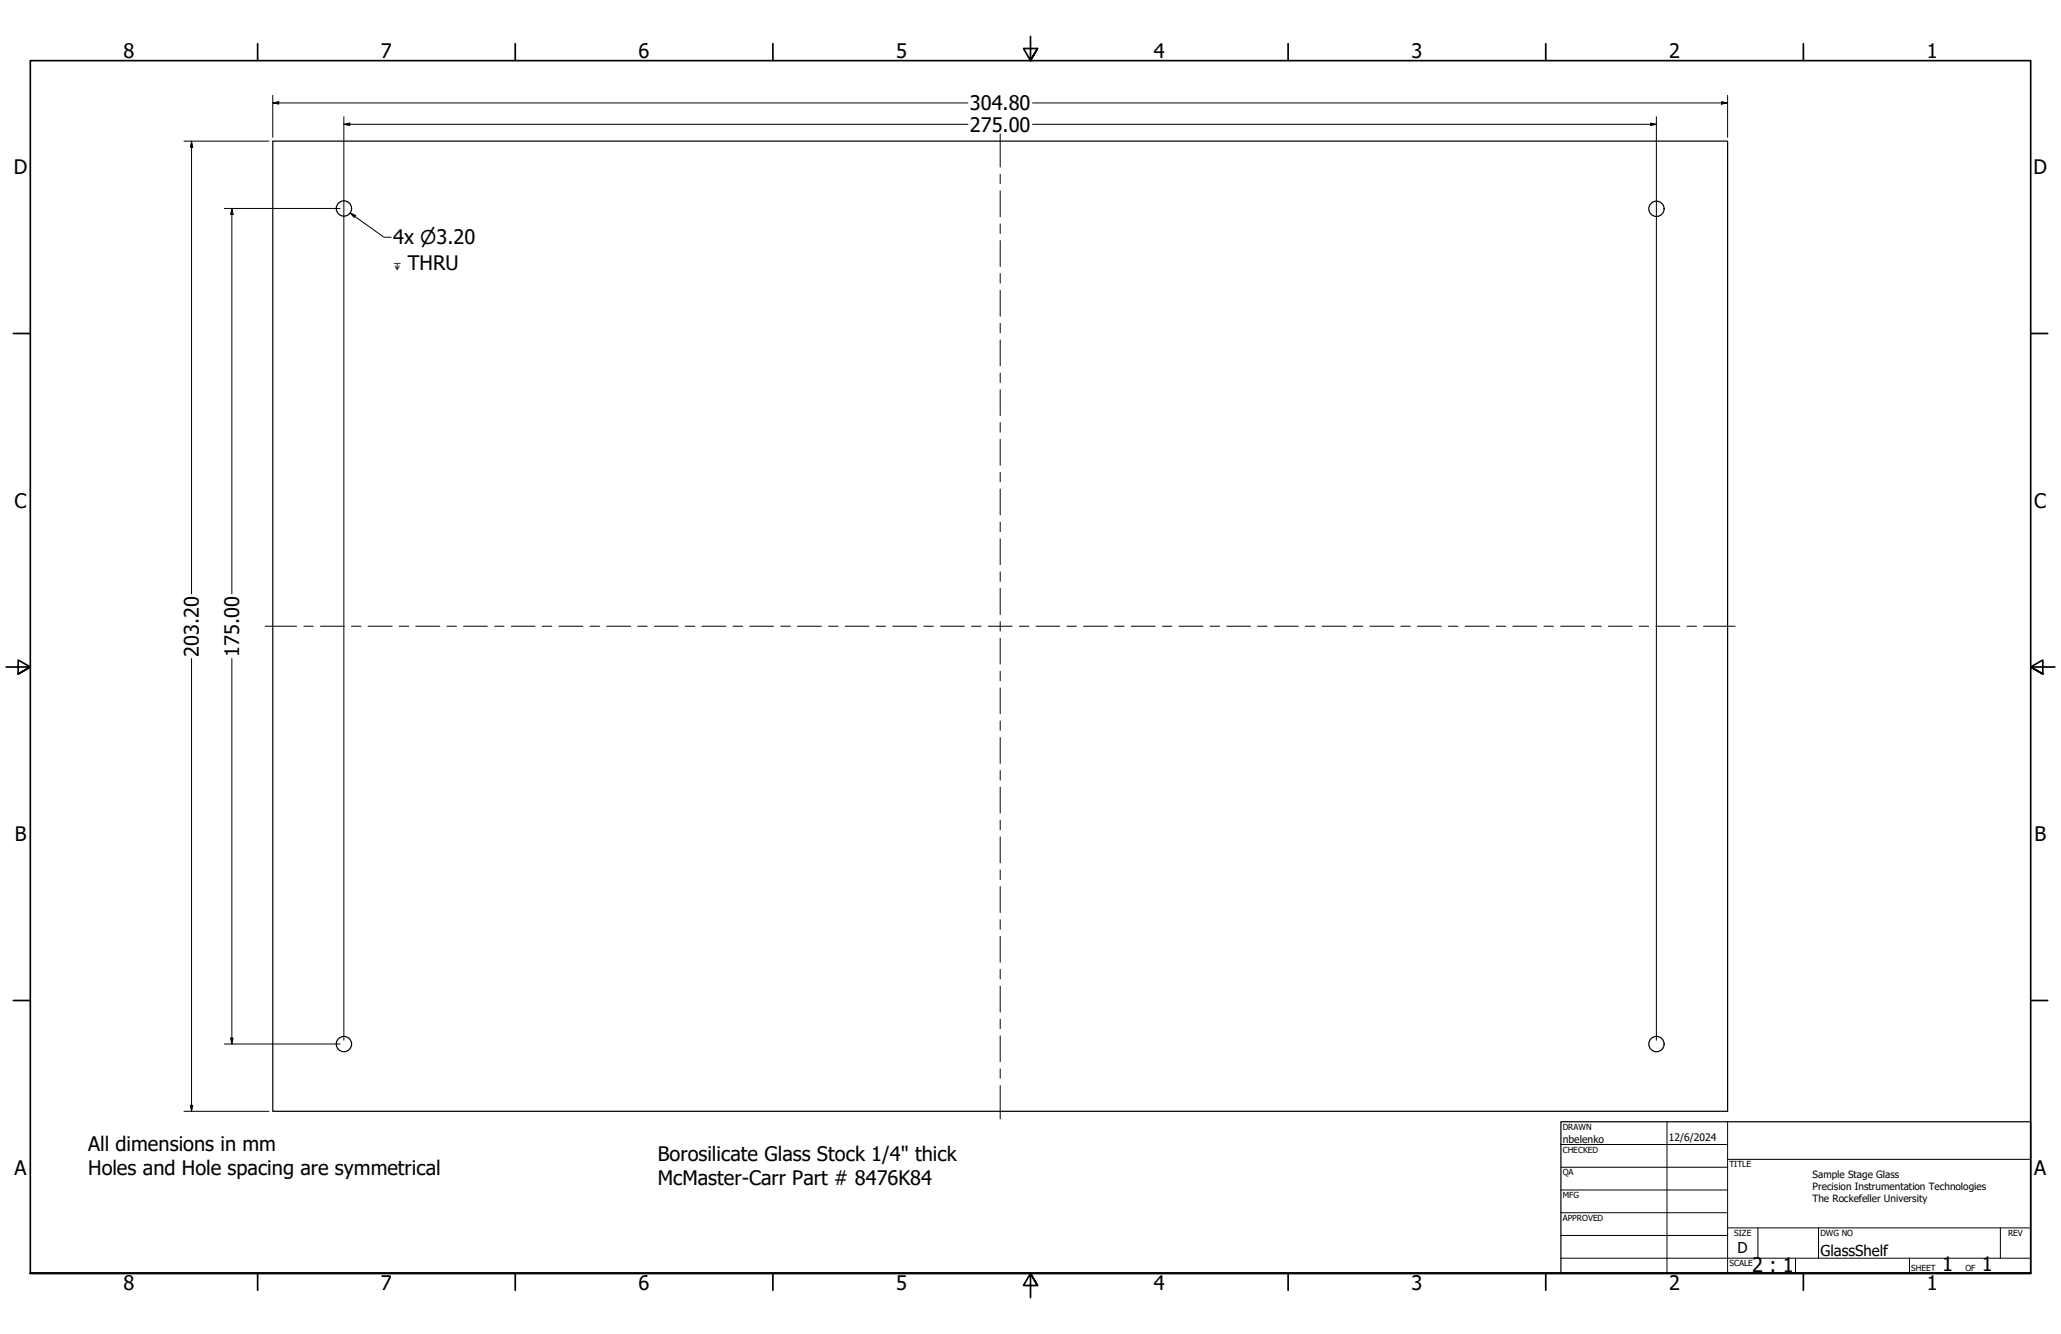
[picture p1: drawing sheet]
<svg xmlns="http://www.w3.org/2000/svg" width="864mm" height="559mm" viewBox="0 0 864 559" stroke-linecap="round" stroke-linejoin="round" font-family="sans-serif">
<!-- layer: Visible (ANSI) -->
<g fill="none" stroke="#000" stroke-width=".51">
<path d="M114.3 59.1h609.6v406.4h-609.6z"/>
<circle cx="144.1" cy="87.3" r="3.2"/>
<circle cx="694.1" cy="87.5" r="3.2"/>
<circle cx="144.1" cy="437.4" r="3.2"/>
<circle cx="694.1" cy="437.4" r="3.2"/>
</g>
<!-- layer: Border (ANSI) -->
<g fill="none" stroke="#000" stroke-width=".7">
<path d="M107.9 18.3v7.1M215.9 18.3v7.1M323.8 18.3v7.1M431.8 15.2v10.2l-2.9-5.1h5.8l-2.9 5.1 2.9-5.1M539.8 18.3v7.1M647.7 18.3v7.1M755.6 18.3v7.1M5.6 139.7h7.1M850.9 139.7h7.1M2.5 279.4h10.2l-5.1-2.9v5.8l5.1-2.9-5.1 2.9M861.1 279.4h-10.2l5.1-2.9v5.8l-5.1-2.9 5.1 2.9M5.6 419.1h7.1"/>
<path d="M850.9 419.1h7.1M12.7 533.4v-508h838.2v508h-838.2h838.2M107.9 533.4v7.1M215.9 533.4v7.1M323.8 533.4v7.1M434.7 538.5l-2.9-5.1 2.9 5.1h-5.8l2.9-5.1v10.2M539.8 533.4v7.1M647.7 533.4v7.1M755.6 533.4v7.1"/>
</g>
<!-- layer: Title (ANSI) -->
<g fill="none" stroke="#000" stroke-width=".42">
<path d="M654 479.4h69.9M698.5 469.9v63.5M723.9 469.9v63.5M654 488.9h69.9M654 498.5h69.9M723.9 485.6h127M654 508h69.9M654 517.5h69.9M723.9 514.3h127M736.6 514.3v12.7M762 514.3v12.7M838.2 514.3v12.7"/>
<path d="M654 527h196.9M752.3 527v6.4M800.1 527v6.4"/>
</g>
<path d="M654 469.9h196.9v63.5h-196.9z" fill="none" stroke="#000" stroke-width=".51"/>
<!-- layer: Dimension (ANSI) -->
<g fill="none" stroke="#000" stroke-width=".42">
<path d="M114.3 39.9v17.6M723.9 39.9v17.6M77.1 59.1h35.6M80.3 59.1l.5 2.6h-1zM80.3 59.1v189.7M114.3 43.1l2.5-.5v1zM114.3 43.1h291.3M144.1 52.1l2.5-.5v1zM144.1 52.1h261.5M144.1 48.9v213.4M432.6 43.1h291.3M432.6 52.1h261.5"/>
<path d="M691.6 51.6l2.5 .5-2.5 .5zM694.1 48.9v213.4M721.4 42.6l2.5 .5-2.5 .5zM94 87.3h48.5M97.2 87.3l.5 2.6h-1.1zM97.2 87.3v161.5M146.7 89.2l2.3 1-.6 .9zM146.7 89.2l14.2 10.2h3M80.3 275.8v189.7M97.2 275.8v161.5M144.1 262.4v173.3M694.1 262.4v173.3"/>
<path d="M94 437.3h48.5M96.6 434.8h1.1l-.5 2.5zM77.1 465.5h35.6M79.8 463h1l-.5 2.5z"/>
</g>
<g fill="#000">
<path d="M114.3 43.1l2.5-.5v1z" fill-rule="evenodd"/>
<path d="M144.1 52.1l2.5-.5v1z" fill-rule="evenodd"/>
<path d="M691.6 51.6l2.5 .5-2.5 .5z" fill-rule="evenodd"/>
<path d="M721.4 42.6l2.5 .5-2.5 .5z" fill-rule="evenodd"/>
<path d="M80.3 59.1l.5 2.6h-1z" fill-rule="evenodd"/>
<path d="M97.2 87.3l.5 2.6h-1.1z" fill-rule="evenodd"/>
<path d="M146.7 89.2l2.3 1-.6 .9z" fill-rule="evenodd"/>
<path d="M96.6 434.8h1.1l-.5 2.5z" fill-rule="evenodd"/>
<path d="M79.8 463h1l-.5 2.5z" fill-rule="evenodd"/>
</g>
<!-- layer: Centerline (ANSI) -->
<g fill="none" stroke="#000" stroke-width=".42">
<path d="M419.1 56.1v13.9M419.1 73v4M419.1 79.9v10.9M419.1 93.8v4M419.1 100.8v10.8M419.1 114.6v4M419.1 121.6v10.9M419.1 135.4v4M419.1 142.4v10.8M419.1 156.3v3.9M419.1 163.3v10.8M419.1 177v4"/>
<path d="M419.1 184v10.9M419.1 197.9v4M419.1 204.9v10.8M419.1 218.7v4M419.1 225.7v10.8M419.1 239.5v4M419.1 246.5v10.9M111.1 262.3h13.2M127.3 262.3h4M134.3 262.3h10M147.3 262.3h4M154.2 262.3h10.1"/>
<path d="M167.3 262.3h4M174.2 262.3h10.1M187.3 262.3h4M194.2 262.3h10M207.3 262.3h3.9M214.2 262.3h10M227.2 262.3h4M234.2 262.3h10M247.2 262.3h4M254.2 262.3h10M267.2 262.3h4M274.2 262.3h10"/>
<path d="M287.1 262.3h4M294.1 262.3h10.1M307.1 262.3h4M314.1 262.3h10.1M327.2 262.3h4M334.1 262.3h10.1M347.2 262.3h4M354.1 262.3h10M367.1 262.3h4M374.1 262.3h10M387.1 262.3h4M394.1 262.3h10"/>
<path d="M407.1 262.3h4M414.1 262.3h10M419.1 260.3v4.1M419.1 267.3v10.9M427.1 262.3h4M434.1 262.3h10M447 262.3h4M454 262.3h10.1M467 262.3h4M474 262.3h10.1M487 262.3h4M494 262.3h10.1"/>
<path d="M507 262.3h4M514 262.3h10M527 262.3h4M534 262.3h10M547 262.3h4M554 262.3h10M567 262.3h4M574 262.3h10M587 262.3h4M594 262.3h9.9M606.9 262.3h4M613.9 262.3h10.1"/>
<path d="M626.9 262.3h4M633.9 262.3h10.1M646.9 262.3h4M653.9 262.3h10.1M666.9 262.3h4M673.9 262.3h10M686.9 262.3h4M693.9 262.3h10M706.9 262.3h4M713.9 262.3h13.2M419.1 281.2v4M419.1 288.2v10.8"/>
<path d="M419.1 302v3.9M419.1 309v10.8M419.1 322.8v4M419.1 329.8v10.8M419.1 343.6v4M419.1 350.6v10.8M419.1 364.4v4M419.1 371.4v10.9M419.1 385.3v4M419.1 392.2v10.9M419.1 406.1v4M419.1 413.1v10.8"/>
<path d="M419.1 426.9v4M419.1 433.9v10.8M419.1 454.7v14M419.1 447.7v4"/>
</g>
<g font-size="8.4">
<text x="51.7" y="24.4">8</text>
<text x="159.6" y="24.4">7</text>
<text x="267.6" y="24.4">6</text>
<text x="375.5" y="24.4">5</text>
<text x="483.5" y="24.4">4</text>
<text x="591.4" y="24.4">3</text>
<text x="699.4" y="24.4">2</text>
<text x="807.3" y="24.4">1</text>
<text x="406.4" y="46.2">304.80</text>
<text x="406.4" y="55.1">275.00</text>
<text x="5.8" y="72.9">D</text>
<text x="852.1" y="72.9">D</text>
<text x="164.7" y="102.4">4x ⌀3.20</text>
<text x="170.9" y="113.1">THRU</text>
<text x="6.1" y="212.6">C</text>
<text x="852.4" y="212.6">C</text>
<text x="83.3" y="275.1" transform="rotate(-90 83.3 275.1)">203.20</text>
<text x="100.2" y="275.1" transform="rotate(-90 100.2 275.1)">175.00</text>
<text x="6.2" y="352.3">B</text>
<text x="852.5" y="352.3">B</text>
<text x="36.9" y="482.2">All dimensions in mm</text>
<text x="6.1" y="492">A</text>
<text x="275.6" y="486.3">Borosilicate Glass Stock 1/4&quot; thick</text>
<text x="852.4" y="492">A</text>
<text x="36.9" y="492.3">Holes and Hole spacing are symmetrical</text>
<text x="275.6" y="496.3">McMaster-Carr Part # 8476K84</text>
<text x="734.3" y="532.6">2 : 1</text>
<text x="813.8" y="532.6">1</text>
<text x="830.5" y="532.6">1</text>
<text x="51.7" y="540.5">8</text>
<text x="159.6" y="540.5">7</text>
<text x="267.6" y="540.5">6</text>
<text x="375.5" y="540.5">5</text>
<text x="483.5" y="540.5">4</text>
<text x="591.4" y="540.5">3</text>
<text x="699.4" y="540.5">2</text>
<text x="807.3" y="540.5">1</text>
</g>
<g font-size="6.3">
<text x="728.1" y="524.9">D</text>
<text x="762.8" y="526.2">GlassShelf</text>
</g>
<g font-size="4.3">
<text x="654.8" y="478.6">nbelenko</text>
<text x="699.3" y="478">12/6/2024</text>
</g>
<g font-size="4.2">
<text x="759.5" y="493.3">Sample Stage Glass</text>
<text x="759.5" y="498.3">Precision Instrumentation Technologies</text>
<text x="759.5" y="503.4">The Rockefeller University</text>
</g>
<text font-size="3.9" x="164.7" y="113.1">↧</text>
<g font-size="3.5">
<text x="654.8" y="473.2">DRAWN</text>
<text x="654.8" y="482.8">CHECKED</text>
<text x="724.7" y="488.9">TITLE</text>
<text x="654.8" y="492.3">QA</text>
<text x="654.8" y="501.8">MFG</text>
<text x="654.8" y="511.4">APPROVED</text>
<text x="726.7" y="517.7">SIZE</text>
<text x="762.8" y="517.7">DWG NO</text>
<text x="841.4" y="517.7">REV</text>
<text x="724.7" y="530.4">SCALE</text>
<text x="800.9" y="532.6">SHEET</text>
<text x="823.6" y="532.6">OF</text>
</g>
</svg>
